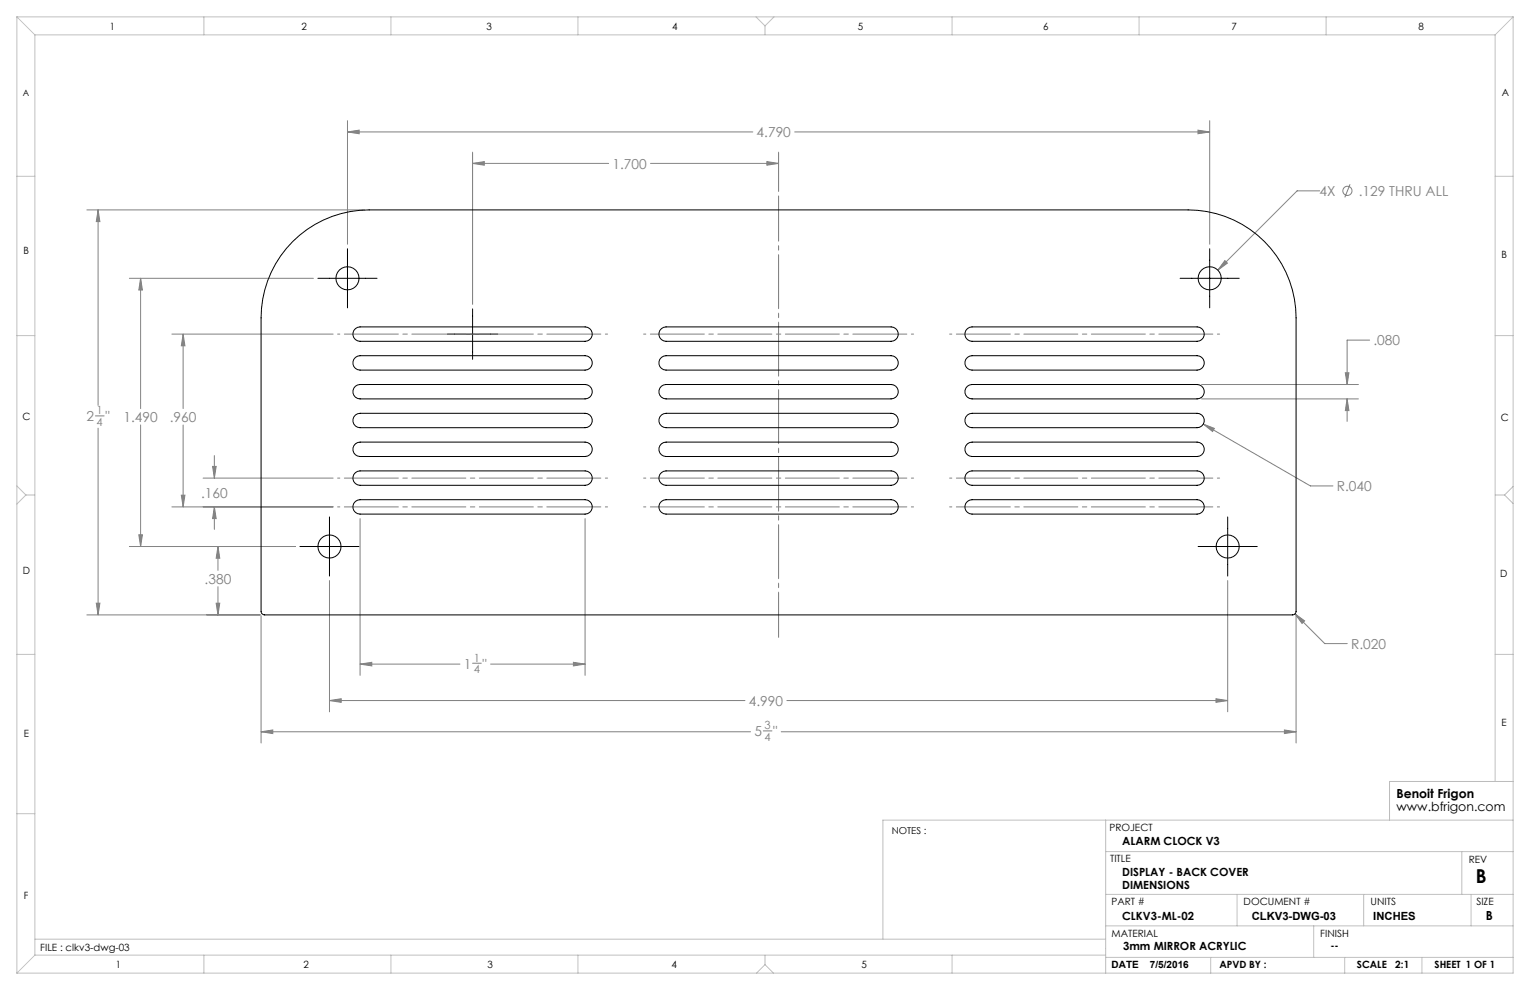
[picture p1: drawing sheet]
<svg xmlns="http://www.w3.org/2000/svg" width="432mm" height="279mm" viewBox="0 0 432 279" stroke-linecap="round" stroke-linejoin="round" font-family="sans-serif">
<g fill="none" stroke="#808080" stroke-width=".28">
<path d="M98.1 37.2l3.3-.5v1zM98.1 34.1v34.8M98.1 37.2h114.4M224.3 37.2h117.1M338.1 36.7l3.3 .5-3.3 .5zM341.4 34.1v34.8M24.5 59.2h78.4M27.7 59.2l.5 3.3h-1zM27.7 59.2v55.2M133.4 46.1l3.3-.5v1zM133.4 42.9v43M133.4 46.1h38.4"/>
<path d="M183.6 46.1h36.1M216.4 45.6l3.3 .5-3.3 .5zM219.7 42.9v11.1M372.4 53.9h-6.3l-22.4 22.3M381 52l-1.5 3.7M36.5 78.5h52M39.7 78.5l.5 3.3h-1zM39.7 78.5v36.8M345.7 73.5l.7 .8-2.7 1.9zM48.5 94.3h45.5M51.7 94.3l.5 3.3h-1zM51.7 94.3v21"/>
<path d="M386.5 96h-6.3v12.5M26.9 117.4h2.5M39.7 119.9v34.3M51.7 119.9v23.2M339.1 108.5h44.3M339.1 112.6h44.3M339.6 119.7l3.1 1.2-.5 .9zM339.6 119.7l30.2 17.4h6.4M379.7 105.2h1l-.5 3.3zM380.2 112.6l.5 3.3h-1zM380.2 112.6v6.3M27.7 120.8v52.7"/>
<path d="M51.2 139.8h1l-.5 3.3zM57.3 134.9h36.7M60 131.6h1l-.5 3.3zM60.5 128.6v6.3M36.5 154.2h46.9M39.2 150.9h1l-.5 3.3zM48.5 143.1h45.5M60.5 143.1l.5 3.3h-1zM60.5 143.1v6.3M61.5 154.2l.5 3.3h-1zM61.5 154.2v6.8M101.6 146.4v44.2"/>
<path d="M165.1 146.4v44.2M24.5 173.5h48.9M27.2 170.2h1l-.5 3.3zM61 170.2h1l-.5 3.3zM61.5 165.6v7.9M73.7 173.8v35.9M93 163.8v37.1M346.5 163.8v37.1M365.5 173.2l2.7 2-.7 .7zM365.5 173.2l8.4 8.4h6.3M365.8 173.8v35.9M93 197.7l3.3-.5v1z"/>
<path d="M93 197.7h117.2M101.6 187.4l3.3-.5v1zM101.6 187.4h28.2M133.4 187.2h2.4M138.5 187.4h26.6M161.8 186.9l3.3 .5-3.3 .5zM222.1 197.7h124.4M343.2 197.2l3.3 .5-3.3 .5zM73.7 206.5l3.3-.5v1zM73.7 206.5h138.1M215.4 206.3h2.5M220.5 206.5h145.3"/>
<path d="M362.5 206l3.3 .5-3.3 .5z"/>
<circle cx="380.3" cy="53.9" r="1.29"/>
</g>
<path d="M89.7 78.5h16.7M98.1 70.2v16.7M333.1 78.5h16.6M341.4 70.2v16.7M126.3 94.3h14.2M133.4 87.2v14.2M84.6 154.2h16.7M93 145.9v16.7M338.1 154.2h16.7M346.5 145.9v16.7" fill="none" stroke="#000" stroke-width=".28"/>
<path d="M95.3 94.3h76.2M257.8 94.3h-76.2M344.2 94.3h-76.2M171.5 134.9h-76.2M257.8 134.9h-76.2M268 134.9h76.2M171.5 143.1h-76.2M181.6 143.1h76.2M344.2 143.1h-76.2" fill="none" stroke="#808080" stroke-width=".28" stroke-dasharray="15.2 1.3 1.3 1.3" stroke-dashoffset="-1.9"/>
<path d="M219.7 179.9v-124.6" fill="none" stroke="#808080" stroke-width=".28" stroke-dasharray="15.2 1.3 1.3 1.3" stroke-dashoffset="2.5"/>
<g fill="none" stroke="#c0c0c0" stroke-width=".28">
<path d="M4.8 4.8l5 5M4.8 4.8h422.2M4.8 4.8v269.8M9.8 9.8h412.2M9.8 9.8v259.8M57.5 4.8v5M110.3 4.8v5M163.1 4.8v5M213.4 4.8l2.5 2.5M215.9 7.3v2.5M218.4 4.8l-2.5 2.5M268.7 4.8v5"/>
<path d="M321.5 4.8v5M374.3 4.8v5M422 9.8v210.7M427 4.8l-5 5M427 4.8v269.8h-422.2M4.8 49.7h5M422 49.7h5M4.8 94.7h5M422 94.7h5M4.8 137.1l2.5 2.6M7.3 139.7l-2.5 2.6M7.3 139.7h2.5"/>
<path d="M422 139.7h2.6M424.6 139.7l2.4 2.4M427 137.3l-2.4 2.4M4.8 184.7h5M422 184.7h5M4.8 229.7h5M312 231.5v43.1M427 231.5h-177.8v33.6M427 220.5h-34.8v11M312 240.3h115M312 252.4h115M349.1 252.4v8.9"/>
<path d="M384.9 252.4v8.9M412.6 240.3v12.1M415.2 252.4v8.9M9.8 265.1h302.2M9.8 269.6l-5 5M9.8 269.6h302.2M57.5 269.6v5M110.3 269.6v5M163.1 269.6v5M215.9 272.2l-2.4 2.4M215.9 272.2l2.4 2.4M215.9 269.6v2.6"/>
<path d="M268.7 269.6v5M312 270.2h115M312 261.3h115M341.7 270.2v4.4M370.8 261.3v8.9M379.5 270.2v4.4M401.3 270.2v4.4"/>
</g>
<path d="M93 197.7l3.3-.5v1zM343.2 197.2l3.3 .5-3.3 .5zM345.7 73.5l-2 2.7 2.7-1.9zM379.7 105.2h1l-.5 3.3zM380.2 112.6l.5 3.3h-1zM339.6 119.7l2.6 2.1 .5-.9zM51.7 94.3l.5 3.3h-1zM51.2 139.8h1l-.5 3.3zM60.5 143.1l.5 3.3h-1zM60 131.6h1l-.5 3.3zM98.1 37.2l3.3-.5v1zM338.1 36.7l3.3 .5-3.3 .5zM27.7 59.2l.5 3.3h-1zM27.2 170.2h1l-.5 3.3zM73.7 206.5l3.3-.5v1zM362.5 206l3.3 .5-3.3 .5zM61 170.2h1l-.5 3.3zM61.5 154.2l.5 3.3h-1zM39.2 150.9h1l-.5 3.3zM39.7 78.5l.5 3.3h-1zM133.4 46.1l3.3-.5v1zM216.4 45.6l3.3 .5-3.3 .5zM101.6 187.4l3.3-.5v1zM161.8 186.9l3.3 .5-3.3 .5zM365.5 173.2l2 2.7 .7-.7z" fill="#808080"/>
<g fill="none" stroke="#000" stroke-width=".28">
<path d="M82.6 68.2a30.5 30.5 0 0 1 21.6-9h231.1a30.5 30.5 0 0 1 30.5 30.5v82.8a1.02 1.02 0 0 1-1 1h-290.1a1.02 1.02 0 0 1-1-1v-82.8a30.5 30.5 0 0 1 8.9-21.5zM100.3 92.7l1.3-.4h63.5a2.03 2.03 0 0 1 2.1 2 2.03 2.03 0 0 1-2.1 2h-63.5a2.03 2.03 0 0 1-1.9-1.3 2.03 2.03 0 0 1 .6-2.3zM186.7 92.7l1.3-.4h63.5a2.03 2.03 0 0 1 2 2 2.03 2.03 0 0 1-2 2h-63.5a2.03 2.03 0 0 1-1.9-1.3 2.03 2.03 0 0 1 .6-2.3zM273 92.7l1.3-.4h63.5a2.03 2.03 0 0 1 2.1 2 2.03 2.03 0 0 1-2.1 2h-63.5a2.03 2.03 0 0 1-1.9-1.3 2.03 2.03 0 0 1 .6-2.3zM100.3 100.9l1.3-.5h63.5a2.03 2.03 0 0 1 2.1 2 2.03 2.03 0 0 1-2.1 2.1h-63.5a2.03 2.03 0 0 1-1.9-1.4 2.03 2.03 0 0 1 .6-2.2zM100.3 109l1.3-.5h63.5a2.03 2.03 0 0 1 2.1 2 2.03 2.03 0 0 1-2.1 2.1h-63.5a2.03 2.03 0 0 1-1.9-1.4 2.03 2.03 0 0 1 .6-2.2zM100.3 117.1l1.3-.5h63.5a2.03 2.03 0 0 1 2.1 2.1 2.03 2.03 0 0 1-2.1 2h-63.5a2.03 2.03 0 0 1-1.9-1.3 2.03 2.03 0 0 1 .6-2.3zM186.7 100.9l1.3-.5h63.5a2.03 2.03 0 0 1 2 2 2.03 2.03 0 0 1-2 2.1h-63.5a2.03 2.03 0 0 1-1.9-1.4 2.03 2.03 0 0 1 .6-2.2zM186.7 109l1.3-.5h63.5a2.03 2.03 0 0 1 2 2 2.03 2.03 0 0 1-2 2.1h-63.5a2.03 2.03 0 0 1-1.9-1.4 2.03 2.03 0 0 1 .6-2.2zM186.7 117.1l1.3-.5h63.5a2.03 2.03 0 0 1 2 2.1 2.03 2.03 0 0 1-2 2h-63.5a2.03 2.03 0 0 1-1.9-1.3 2.03 2.03 0 0 1 .6-2.3zM273 100.9l1.3-.5h63.5a2.03 2.03 0 0 1 2.1 2 2.03 2.03 0 0 1-2.1 2.1h-63.5a2.03 2.03 0 0 1-1.9-1.4 2.03 2.03 0 0 1 .6-2.2zM273 109l1.3-.5h63.5a2.03 2.03 0 0 1 2.1 2 2.03 2.03 0 0 1-2.1 2.1h-63.5a2.03 2.03 0 0 1-1.9-1.4 2.03 2.03 0 0 1 .6-2.2z"/>
<path d="M273 117.1l1.3-.5h63.5a2.03 2.03 0 0 1 2.1 2.1 2.03 2.03 0 0 1-2.1 2h-63.5a2.03 2.03 0 0 1-1.9-1.3 2.03 2.03 0 0 1 .6-2.3zM100.3 125.2l1.3-.4h63.5a2.03 2.03 0 0 1 2.1 2 2.03 2.03 0 0 1-2.1 2h-63.5a2.03 2.03 0 0 1-1.9-1.3 2.03 2.03 0 0 1 .6-2.3zM100.3 133.4l1.3-.5h63.5a2.03 2.03 0 0 1 2.1 2 2.03 2.03 0 0 1-2.1 2.1h-63.5a2.03 2.03 0 0 1-1.9-1.4 2.03 2.03 0 0 1 .6-2.2zM186.7 125.2l1.3-.4h63.5a2.03 2.03 0 0 1 2 2 2.03 2.03 0 0 1-2 2h-63.5a2.03 2.03 0 0 1-1.9-1.3 2.03 2.03 0 0 1 .6-2.3zM186.7 133.4l1.3-.5h63.5a2.03 2.03 0 0 1 2 2 2.03 2.03 0 0 1-2 2.1h-63.5a2.03 2.03 0 0 1-1.9-1.4 2.03 2.03 0 0 1 .6-2.2zM273 125.2l1.3-.4h63.5a2.03 2.03 0 0 1 2.1 2 2.03 2.03 0 0 1-2.1 2h-63.5a2.03 2.03 0 0 1-1.9-1.3 2.03 2.03 0 0 1 .6-2.3zM273 133.4l1.3-.5h63.5a2.03 2.03 0 0 1 2.1 2 2.03 2.03 0 0 1-2.1 2.1h-63.5a2.03 2.03 0 0 1-1.9-1.4 2.03 2.03 0 0 1 .6-2.2zM100.3 141.5l1.3-.5h63.5a2.03 2.03 0 0 1 2.1 2.1 2.03 2.03 0 0 1-2.1 2h-63.5a2.03 2.03 0 0 1-1.9-1.3 2.03 2.03 0 0 1 .6-2.3zM186.7 141.5l1.3-.5h63.5a2.03 2.03 0 0 1 2 2.1 2.03 2.03 0 0 1-2 2h-63.5a2.03 2.03 0 0 1-1.9-1.3 2.03 2.03 0 0 1 .6-2.3zM273 141.5l1.3-.5h63.5a2.03 2.03 0 0 1 2.1 2.1 2.03 2.03 0 0 1-2.1 2h-63.5a2.03 2.03 0 0 1-1.9-1.3 2.03 2.03 0 0 1 .6-2.3z"/>
<circle cx="98.1" cy="78.5" r="3.3"/>
<circle cx="341.4" cy="78.5" r="3.3"/>
<circle cx="93" cy="154.2" r="3.3"/>
<circle cx="346.5" cy="154.2" r="3.3"/>
</g>
<text font-size="5.4" x="416.5" y="249.1">B</text>
<g font-size="3.9" fill="#808080">
<text x="213.5" y="38.7">4.790</text>
<text x="172.8" y="47.6">1.700</text>
<text x="372.4" y="55.3">4X</text>
<text x="383.5" y="55.3">.129 THRU ALL</text>
<text x="387.6" y="97.5">.080</text>
<text x="24.4" y="118.9">2</text>
<text x="29.7" y="118.9">&quot;</text>
<text x="34.8" y="119.1">1.490</text>
<text x="47.9" y="119.1">.960</text>
<text x="56.7" y="140.5">.160</text>
<text x="377.3" y="138.6">R.040</text>
<text x="57.8" y="164.8">.380</text>
<text x="381.3" y="183.1">R.020</text>
<text x="130.9" y="188.7">1</text>
<text x="136.2" y="188.7">&quot;</text>
<text x="211.3" y="199.2">4.990</text>
<text x="212.9" y="207.8">5</text>
<text x="218.2" y="207.8">&quot;</text>
</g>
<g font-size="3.5">
<text x="394.1" y="225.3">Benoit Frigon</text>
<text x="394.1" y="228.8">www.bfrigon.com</text>
<text x="419.3" y="259.7">B</text>
</g>
<g font-size="3.2" fill="#808080">
<text x="27.3" y="116.9">1</text>
<text x="27.3" y="120.1">4</text>
<text x="133.7" y="186.7">1</text>
<text x="133.7" y="189.9">4</text>
<text x="215.8" y="205.8">3</text>
<text x="215.8" y="209">4</text>
</g>
<g font-size="3.2">
<text x="316.7" y="238.4">ALARM CLOCK V3</text>
<text x="316.7" y="247.3">DISPLAY - BACK COVER</text>
<text x="316.7" y="250.8">DIMENSIONS</text>
<text x="316.7" y="259.7">CLKV3-ML-02</text>
<text x="353.3" y="259.7">CLKV3-DWG-03</text>
<text x="387.6" y="259.7">INCHES</text>
<text x="317" y="268.2">3mm MIRROR ACRYLIC</text>
</g>
<g font-size="2.8">
<text x="31" y="8.5">1</text>
<text x="85.1" y="8.5">2</text>
<text x="137.3" y="8.5">3</text>
<text x="189.7" y="8.5">4</text>
<text x="242.1" y="8.5">5</text>
<text x="294.4" y="8.5">6</text>
<text x="347.6" y="8.5">7</text>
<text x="400.3" y="8.5">8</text>
<text x="423.8" y="27.2">A</text>
<text x="6.7" y="71.8">B</text>
<text x="423.8" y="72.8">B</text>
<text x="6.4" y="118.6">C</text>
<text x="423.5" y="118.9">C</text>
<text x="6.5" y="162.1">D</text>
<text x="423.4" y="163">D</text>
<text x="6.7" y="207.9">E</text>
<text x="423.7" y="204.9">E</text>
<text x="313.1" y="234.6">PROJECT</text>
<text x="313.3" y="243.2">TITLE</text>
<text x="414.5" y="243.6">REV</text>
<text x="6.7" y="253.8">F</text>
<text x="313.7" y="255.3">PART #</text>
<text x="351" y="255.3">DOCUMENT #</text>
<text x="386.8" y="255.3">UNITS</text>
<text x="416.7" y="255.3">SIZE</text>
<text x="11.4" y="268.4">FILE : clkv3-dwg-03</text>
<text x="313.7" y="264.6">MATERIAL</text>
<text x="372.6" y="264.5">FINISH</text>
<text x="375.5" y="267.9">--</text>
<text x="32.7" y="273.3">1</text>
<text x="85.7" y="273.3">2</text>
<text x="137.6" y="273.3">3</text>
<text x="189.6" y="273.3">4</text>
<text x="243.2" y="273.2">5</text>
<text x="313.7" y="273.3">DATE</text>
<text x="324.5" y="273.3">7/5/2016</text>
<text x="344.1" y="273.1">APVD BY :</text>
<text x="383" y="273.1">SCALE</text>
<text x="393.8" y="273.1">2:1</text>
<text x="404.9" y="273.1">SHEET 1 OF 1</text>
</g>
<text font-size="2.7" x="251.7" y="235.2">NOTES :</text>
<text font-size="2.5" x="6.4" y="27">A</text>
</svg>
